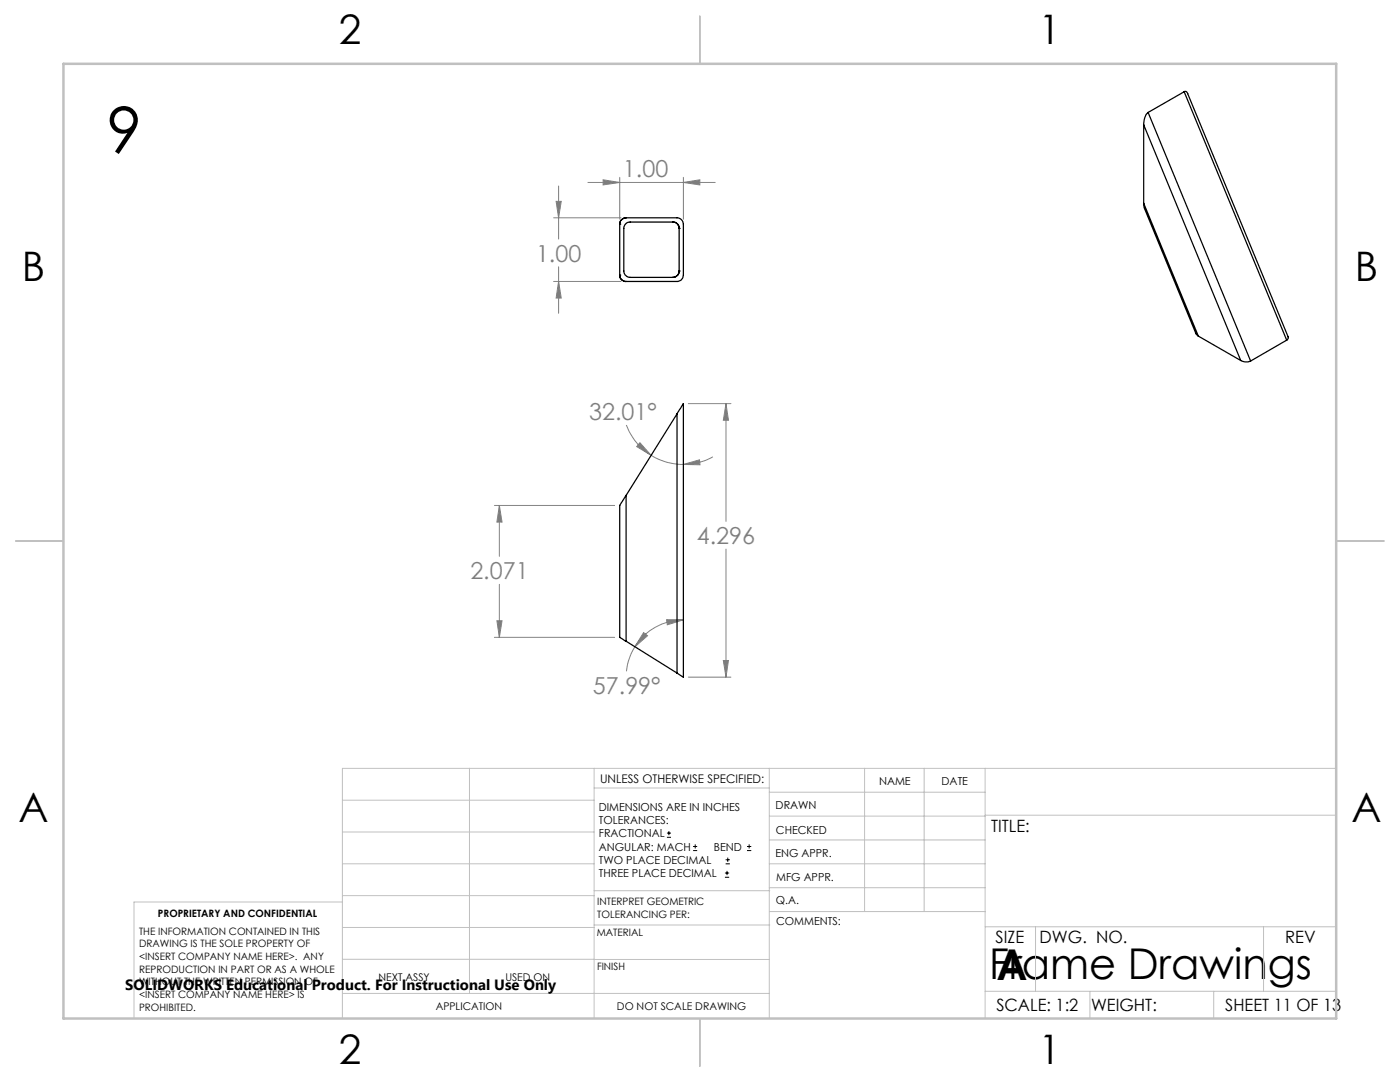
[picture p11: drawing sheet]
<svg xmlns="http://www.w3.org/2000/svg" width="279mm" height="216mm" viewBox="0 0 279 216" stroke-linecap="round" stroke-linejoin="round" font-family="sans-serif">
<g fill="none" stroke="#000" stroke-width=".2">
<path d="M133.1 167.1h.8M133.1 166.2h.8M133.5 165.8v.9M138.3 169.7h.8M138.3 168.9h.8M138.7 168.5v.8M144.7 175h.8M144.7 174.2h.8M144.8 172.4h.9M144.8 171.6h.9M145.1 173.8v.8M145.2 171.1v.9"/>
<path d="M149.1 169.7h.8M149.1 168.9h.8M149.5 168.5v.8"/>
</g>
<g fill="none" stroke="#808080" stroke-width=".2">
<path d="M111.5 37.1v10.6M117.3 36.4h25.4M120.4 35.9l3.3 .5-3.3 .5zM123.7 35.4v8.3M136.4 36.4l3.3-.5v1zM136.4 35.4v8.3M110.5 43.5h13.4M110.5 56.2h13.4M111 40.2h1l-.5 3.3zM111.5 53.2v9.3M111.5 56.2l.5 3.3h-1zM125 84.8a12.2 12.2 0 0 0 4.9 6"/>
<path d="M127.7 88.3l2.2 2.5-2.8-1.7zM129.9 90.8a12 12 0 0 0 6.5 1.9M136.4 92.7l3.2-.9 .1 .9zM137.4 80.5h8.5M142.3 91.2a12.3 12.3 0 0 1-5.9 1.5M144.9 80.5v23.5M144.9 80.5l.5 3.4h-1zM98.7 100.9h24M99.7 100.9v10.1M99.7 116.6v10.6M99.7 100.9l.5 3.3h-1zM144.9 109.6v25.5"/>
<path d="M98.7 127.2h24M99.2 123.9h1l-.5 3.3zM126.7 129.1a11.8 11.8 0 0 0-1.7 4.8M128.4 126.2l.8 .7-2.5 2.2zM133 123.6l3.4 .1-3.2 1zM136.4 123.7a11.5 11.5 0 0 0-9.7 5.4M137.4 135.1h8.5M144.4 131.8h1l-.5 3.3z"/>
</g>
<g fill="none" stroke="#c0c0c0" stroke-width=".2">
<path d="M68.3 159.7h50.3M93.7 153.3v44.9M118.6 153.3v49.9M118.6 157.2h34.9M153.5 153.3v49.9M153.5 158.1h43.1M172.5 153.3v28.6M184.4 153.3v28.6M196.6 153.3v49.9M266.7 153.3h-198.4v49.9M68.3 178.7h50.3M68.3 172.4h50.3"/>
<path d="M68.3 166h50.3M68.3 180h-41.6v23.2M118.6 177.7h35M153.5 167.6h43.1M153.5 162.8h43.1M153.5 172.4h43.1M153.5 177.1h43.1M196.6 162.7h70.1M68.3 198.2h85.2M68.3 191.4l85.2 .1M68.3 185.1h50.3M118.6 184.6h35"/>
<path d="M153.6 181.9h43M196.6 197.8h70.1M196.6 184.9h70.1M206.7 184.9v12.9M217.5 197.8v5.4M242.2 197.8v5.4M252.2 184.9v12.9"/>
</g>
<path d="M139.7 3.2v9.5M3.1 107.9h9.6M266.7 107.9h9.5M139.7 203.2v9.6" fill="none" stroke="#c0c0c0" stroke-width=".25"/>
<path d="M12.7 12.7h254v190.5h-254z" fill="none" stroke="#c0c0c0" stroke-width=".5"/>
<g fill="#808080">
<path d="M133 123.6l3.4 .1-3.2 1zM128.4 126.2l.8 .7-2.5 2.2zM127.7 88.3l2.2 2.5-2.8-1.7zM136.4 92.7l3.2-.9 .1 .9zM144.9 80.5l.5 3.4h-1zM144.4 131.8h1l-.5 3.3zM99.7 100.9l.5 3.3h-1zM99.2 123.9h1l-.5 3.3zM111 40.2h1l-.5 3.3zM111.5 56.2l.5 3.3h-1z"/>
<path d="M120.4 35.9l3.3 .5-3.3 .5zM136.4 36.4l3.3-.5v1z"/>
</g>
<g fill="none" stroke="#000" stroke-width=".25">
<path d="M236.3 18.3a.48 .48 0 0 1 .7 .4l20.1 48.5v.4l-.3 .3M236.3 18.3l-7.2 4.1M236.3 18.3l20.5 49.6M228.2 24.9l19.4 47M228.2 24.9v15.7M229.1 22.4a3.2 3.2 0 0 0-.9 2.5M229.1 22.4l20.5 49.6M123.7 54.9a1.21 1.21 0 0 0 1.3 1.3M123.7 54.9a1.25 1.25 0 0 0 1.3 1.3M123.7 44.7v10.2M123.7 44.7h.1M123.7 54.9h.1"/>
<path d="M125 43.5h10.1a1.33 1.33 0 0 1 1.3 1.2v10.2a1.26 1.26 0 0 1-1.3 1.3h-10.1M125 43.5a1.26 1.26 0 0 0-1.3 1.2M125 43.5a1.32 1.32 0 0 0-1.3 1.2M134.3 44.3h-8.5a1.26 1.26 0 0 0-1.3 1.3v8.5a1.33 1.33 0 0 0 1.3 1.3h8.5M134.3 44.3a1.21 1.21 0 0 1 1.2 1.3M134.3 44.3a1.25 1.25 0 0 1 1.2 1.3M135.5 54.1a1.26 1.26 0 0 1-1.2 1.3M135.5 54.1a1.25 1.25 0 0 1-1.2 1.3M135.5 45.6v8.5M135.5 45.6h.1M135.5 54.1h.1M228.2 40.6l.2 .9 10.3 25.1 .4 .5"/>
<path d="M228.2 40.6l10.9 26.5M239.1 67.1l8.5 4.8M247.6 71.9a2.21 2.21 0 0 0 2 .1M256.8 67.9l-7.2 4.1M125 98.8l-1.3 2.1v26.3l1.3 .8M125 98.8v29.2M135.1 82.6l1.3-2.1v54.6l-1.3-.8M135.1 82.6l-10.1 16.2M135.1 82.6v51.7M125 128l10.1 6.3"/>
</g>
<text font-size="12.7" x="21.3" y="30.5">9</text>
<g font-size="8.5">
<text x="197.4" y="195.4">Frame Drawings</text>
<text x="198.9" y="195.5">A</text>
</g>
<g font-size="8.1">
<text x="67.6" y="8.9">2</text>
<text x="207.3" y="8.9">1</text>
<text x="4.4" y="56.2">B</text>
<text x="270.4" y="56.2">B</text>
<text x="3.7" y="164.1">A</text>
<text x="269.7" y="164.1">A</text>
<text x="67.6" y="212.4">2</text>
<text x="207.3" y="212.4">1</text>
</g>
<g font-size="4.7" fill="#808080">
<text x="124.3" y="35.4">1.00</text>
<text x="107" y="52.2">1.00</text>
<text x="117.6" y="83.8">32.01°</text>
<text x="139.1" y="108.6">4.296</text>
<text x="93.9" y="115.6">2.071</text>
<text x="118.3" y="138.5">57.99°</text>
</g>
<g font-size="3.4">
<text x="197.8" y="166">TITLE:</text>
<text x="198.7" y="188.1">SIZE</text>
<text x="207.5" y="188.1">DWG. NO.</text>
<text x="256.5" y="188.2">REV</text>
<text x="198.8" y="201.7">SCALE: 1:2</text>
<text x="217.7" y="201.8">WEIGHT:</text>
<text x="244.5" y="201.7">SHEET 11 OF 13</text>
</g>
<text font-size="3" x="25" y="197.6">SOLIDWORKS Educational Product. For Instructional Use Only</text>
<text font-size="2.4" x="119.8" y="156.2">UNLESS OTHERWISE SPECIFIED:</text>
<g font-size="2.2">
<text x="119.5" y="161.8">DIMENSIONS ARE IN INCHES</text>
<text x="154.8" y="161.4">DRAWN</text>
<text x="175.4" y="156.6">NAME</text>
<text x="187.9" y="156.7">DATE</text>
<text x="119.5" y="164.4">TOLERANCES:</text>
<text x="119.5" y="167.1">FRACTIONAL</text>
<text x="154.9" y="166.3">CHECKED</text>
<text x="119.5" y="169.7">ANGULAR: MACH</text>
<text x="119.5" y="172.4">TWO PLACE DECIMAL</text>
<text x="142.5" y="169.7">BEND</text>
<text x="154.8" y="171">ENG APPR.</text>
<text x="119.5" y="175">THREE PLACE DECIMAL</text>
<text x="154.9" y="175.7">MFG APPR.</text>
<text x="154.9" y="180.4">Q.A.</text>
<text x="154.9" y="184.6">COMMENTS:</text>
</g>
<g font-size="2.1">
<text x="75.5" y="195.7">NEXT ASSY</text>
<text x="100.9" y="195.7">USED ON</text>
<text x="86.9" y="201.5">APPLICATION</text>
<text x="123.1" y="201.6">DO NOT SCALE DRAWING</text>
</g>
<g font-size="2">
<text x="31.5" y="182.9">PROPRIETARY AND CONFIDENTIAL</text>
<text x="119.2" y="180.6">INTERPRET GEOMETRIC</text>
<text x="119.2" y="183.1">TOLERANCING PER:</text>
<text x="27.8" y="186.5">THE INFORMATION CONTAINED IN THIS</text>
<text x="27.8" y="189">DRAWING IS THE SOLE PROPERTY OF</text>
<text x="27.8" y="191.6">&lt;INSERT COMPANY NAME HERE&gt;. ANY</text>
<text x="119.1" y="186.7">MATERIAL</text>
<text x="27.8" y="194.1">REPRODUCTION IN PART OR AS A WHOLE</text>
<text x="27.8" y="196.6">WITHOUT THE WRITTEN PERMISSION OF</text>
<text x="119.1" y="193.5">FINISH</text>
<text x="27.8" y="199.1">&lt;INSERT COMPANY NAME HERE&gt; IS</text>
<text x="27.8" y="201.7">PROHIBITED.</text>
</g>
</svg>
